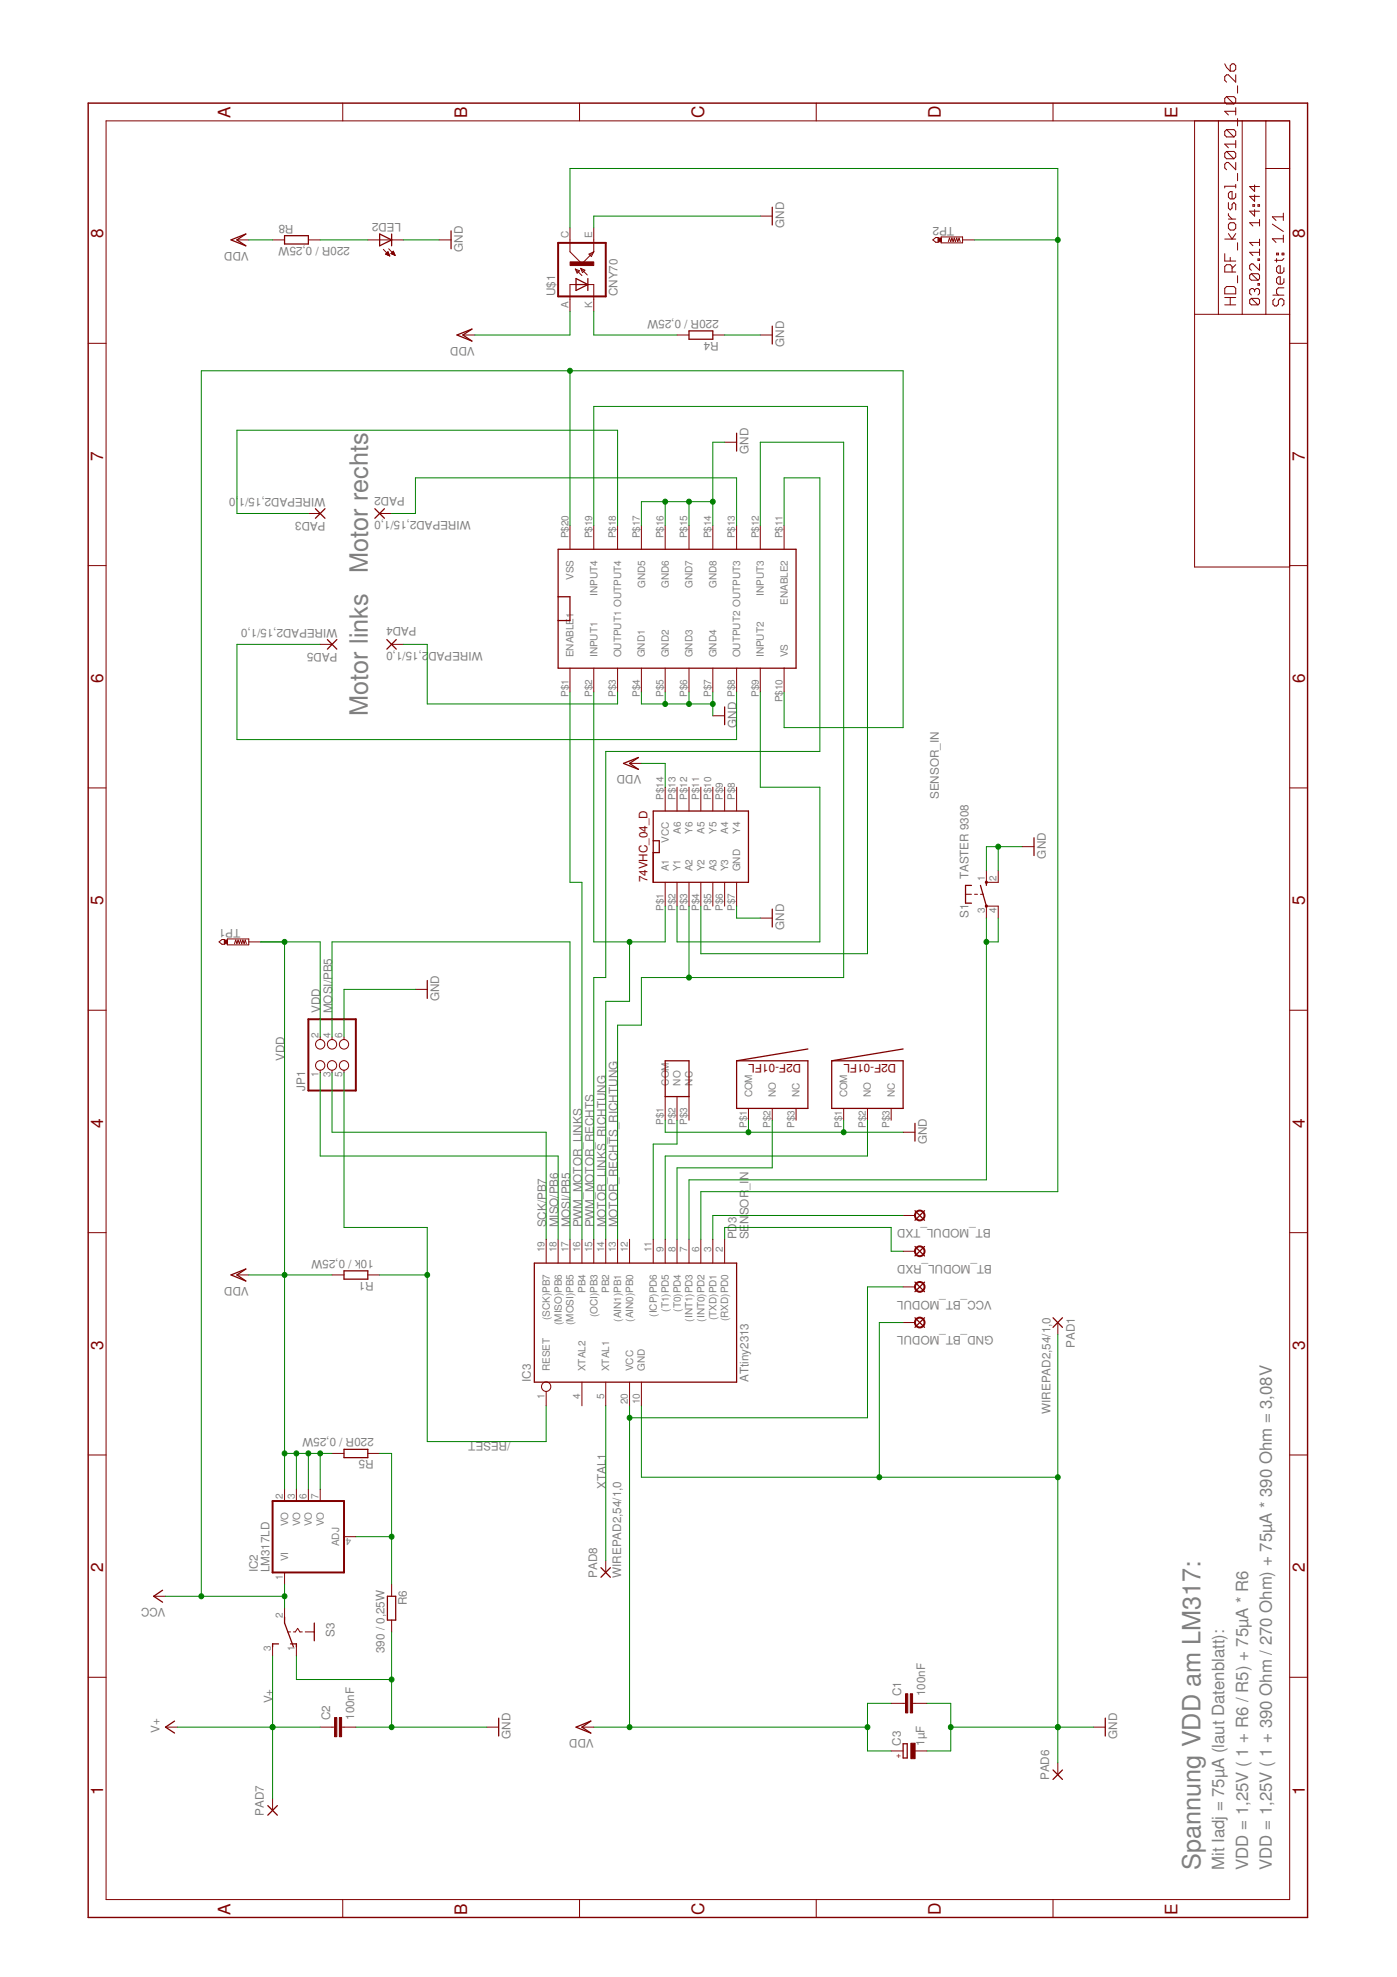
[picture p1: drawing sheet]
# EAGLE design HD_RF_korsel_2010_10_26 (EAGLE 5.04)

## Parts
BT_MODUL_RXD  LSP10  [LSP10]
BT_MODUL_TXD  LSP10  [LSP10]
C1  100nF  C-EUC1206  [C1206]
C2  100nF  C-EUC1206  [C1206]
C3  1µF  CPOL-EUSMCB  [SMC_B]
FRONT_SWITCH  DF-01FL_STEHEND  [DF-01FL_STEHEND]
GND_BT_MODUL  LSP10  [LSP10]
IC2  LM317LD  [SO08]
IC3  ATtiny2313  AT90S2313S  [SO20L]
JP1  PINHD-2X3  [2X03]
L293DD  L293DD  [L293DD]
LED2  LED3MM  [LED3MM]
LEFT_SWITCH  D2F-01FL  [D2F-01FL]
PAD1  WIREPAD2,54/1,0  [2,54/1,0]
PAD2  WIREPAD2,15/1,0  [2,15/1,0]
PAD3  WIREPAD2,15/1,0  [2,15/1,0]
PAD4  WIREPAD2,15/1,0  [2,15/1,0]
PAD5  WIREPAD2,15/1,0  [2,15/1,0]
PAD6  SMD5  [SMD2,54-5,08]
PAD7  SMD5  [SMD2,54-5,08]
PAD8  WIREPAD2,54/1,0  [2,54/1,0]
R1  10k / 0,25W  R-EU_R1206  [R1206]
R4  220R / 0,25W  R-EU_R1206  [R1206]
R5  220R / 0,25W  R-EU_R1206  [R1206]
R6  390 / 0,25W  R-EU_R1206  [R1206]
R8  220R / 0,25W  R-EU_R1206  [R1206]
RIGHT_SWITCH  D2F-01FL  [D2F-01FL]
S1  TASTER 9308  10-XX  [B3F-10XX]
S3  255SB  [255SB]
TP1  PTR1TP15R  [TP15R]
TP2  PTR1TP15R  [TP15R]
U$1  CNY70  CNY70SMD  [SMD]
U$2  74VHC_04_D  [74VHC_04_D]
VCC_BT_MODUL  LSP10  [LSP10]

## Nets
/RESET: IC3.1(RESET) JP1.5 R1.1
GND: C1.2 C2.2 C3.- FRONT_SWITCH.P$1(COM) GND_BT_MODUL.MP IC3.10(GND) JP1.6 L293DD.P$4(GND1) L293DD.P$5(GND2) L293DD.P$6(GND3) L293DD.P$7(GND4) L293DD.P$14(GND8) L293DD.P$15(GND7) L293DD.P$16(GND6) L293DD.P$17(GND5) LED2.K(C) LEFT_SWITCH.P$1(COM) PAD1.1(P) PAD6.1(P) R4.1 R6.2 RIGHT_SWITCH.P$1(COM) S1.1(S) S1.2(S1) S3.1(O) U$1.E(EMI) U$2.P$7(GND)
MISO/PB6: IC3.18((MISO)PB6) JP1.1
MOSI/PB5: IC3.17((MOSI)PB5) JP1.4
MOTOR_LINKS_RICHTUNG: IC3.14(PB2) L293DD.P$2(INPUT1) U$2.P$1(A1)
MOTOR_RECHTS_RICHTUNG: IC3.13((AIN1)PB1) L293DD.P$12(INPUT3) U$2.P$3(A2)
N$1: LED2.A R8.2
N$2: L293DD.P$3(OUTPUT1) PAD4.1(P)
N$3: R4.2 U$1.K(C)
N$4: L293DD.P$8(OUTPUT2) PAD5.1(P)
N$5: L293DD.P$13(OUTPUT3) PAD2.1(P)
N$6: BT_MODUL_RXD.MP IC3.2((RXD)PD0)
N$7: L293DD.P$18(OUTPUT4) PAD3.1(P)
N$8: BT_MODUL_TXD.MP IC3.3((TXD)PD1)
N$9: IC2.4(ADJ) R5.1 R6.1
N$14: L293DD.P$9(INPUT2) U$2.P$2(Y1)
N$15: L293DD.P$19(INPUT4) U$2.P$4(Y2)
N$16: FRONT_SWITCH.P$2(NO) IC3.11((ICP)PD6)
N$17: IC3.9((T1)PD5) RIGHT_SWITCH.P$2(NO)
N$18: IC3.8((T0)PD4) LEFT_SWITCH.P$2(NO)
PD3: IC3.7((INT1)PD3) S1.3(P) S1.4(P1)
PWM_MOTOR_LINKS: IC3.16(PB4) L293DD.P$1(ENABLE1)
PWM_MOTOR_RECHTS: IC3.15((OCI)PB3) L293DD.P$11(ENABLE2)
SCK/PB7: IC3.19((SCK)PB7) JP1.3
SENSOR_IN: IC3.6((INT0)PD2) TP2.TP U$1.C(COL)
V+: C2.1 PAD7.1(P) S3.3(S)
VCC: IC2.1(VI) L293DD.P$10(VS) L293DD.P$20(VSS) S3.2(P)
VDD: C1.1 C3.+ IC2.2(VO) IC2.3(VO) IC2.6(VO) IC2.7(VO) IC3.20(VCC) JP1.2 R1.2 R5.2 R8.1 TP1.TP U$1.A U$2.P$14(VCC) VCC_BT_MODUL.MP
XTAL1: IC3.5(XTAL1) PAD8.1(P)
Unconnected: FRONT_SWITCH.P$3(NC) IC3.4(XTAL2) IC3.12((AIN0)PB0) LEFT_SWITCH.P$3(NC) RIGHT_SWITCH.P$3(NC) U$2.P$5(A3) U$2.P$6(Y3) U$2.P$8(Y4) U$2.P$9(A4) U$2.P$10(Y5) U$2.P$11(A5) U$2.P$12(Y6) U$2.P$13(A6)

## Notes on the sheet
- Motor links | Motor rechts
- Spannung VDD am LM317:
- Mit Iadj = 75µA (laut Datenblatt):
- VDD = 1,25V ( 1 + R6 / R5) + 75µA * R6
- VDD = 1,25V ( 1 + 390 Ohm / 270 Ohm) + 75µA * 390 Ohm = 3,08V
